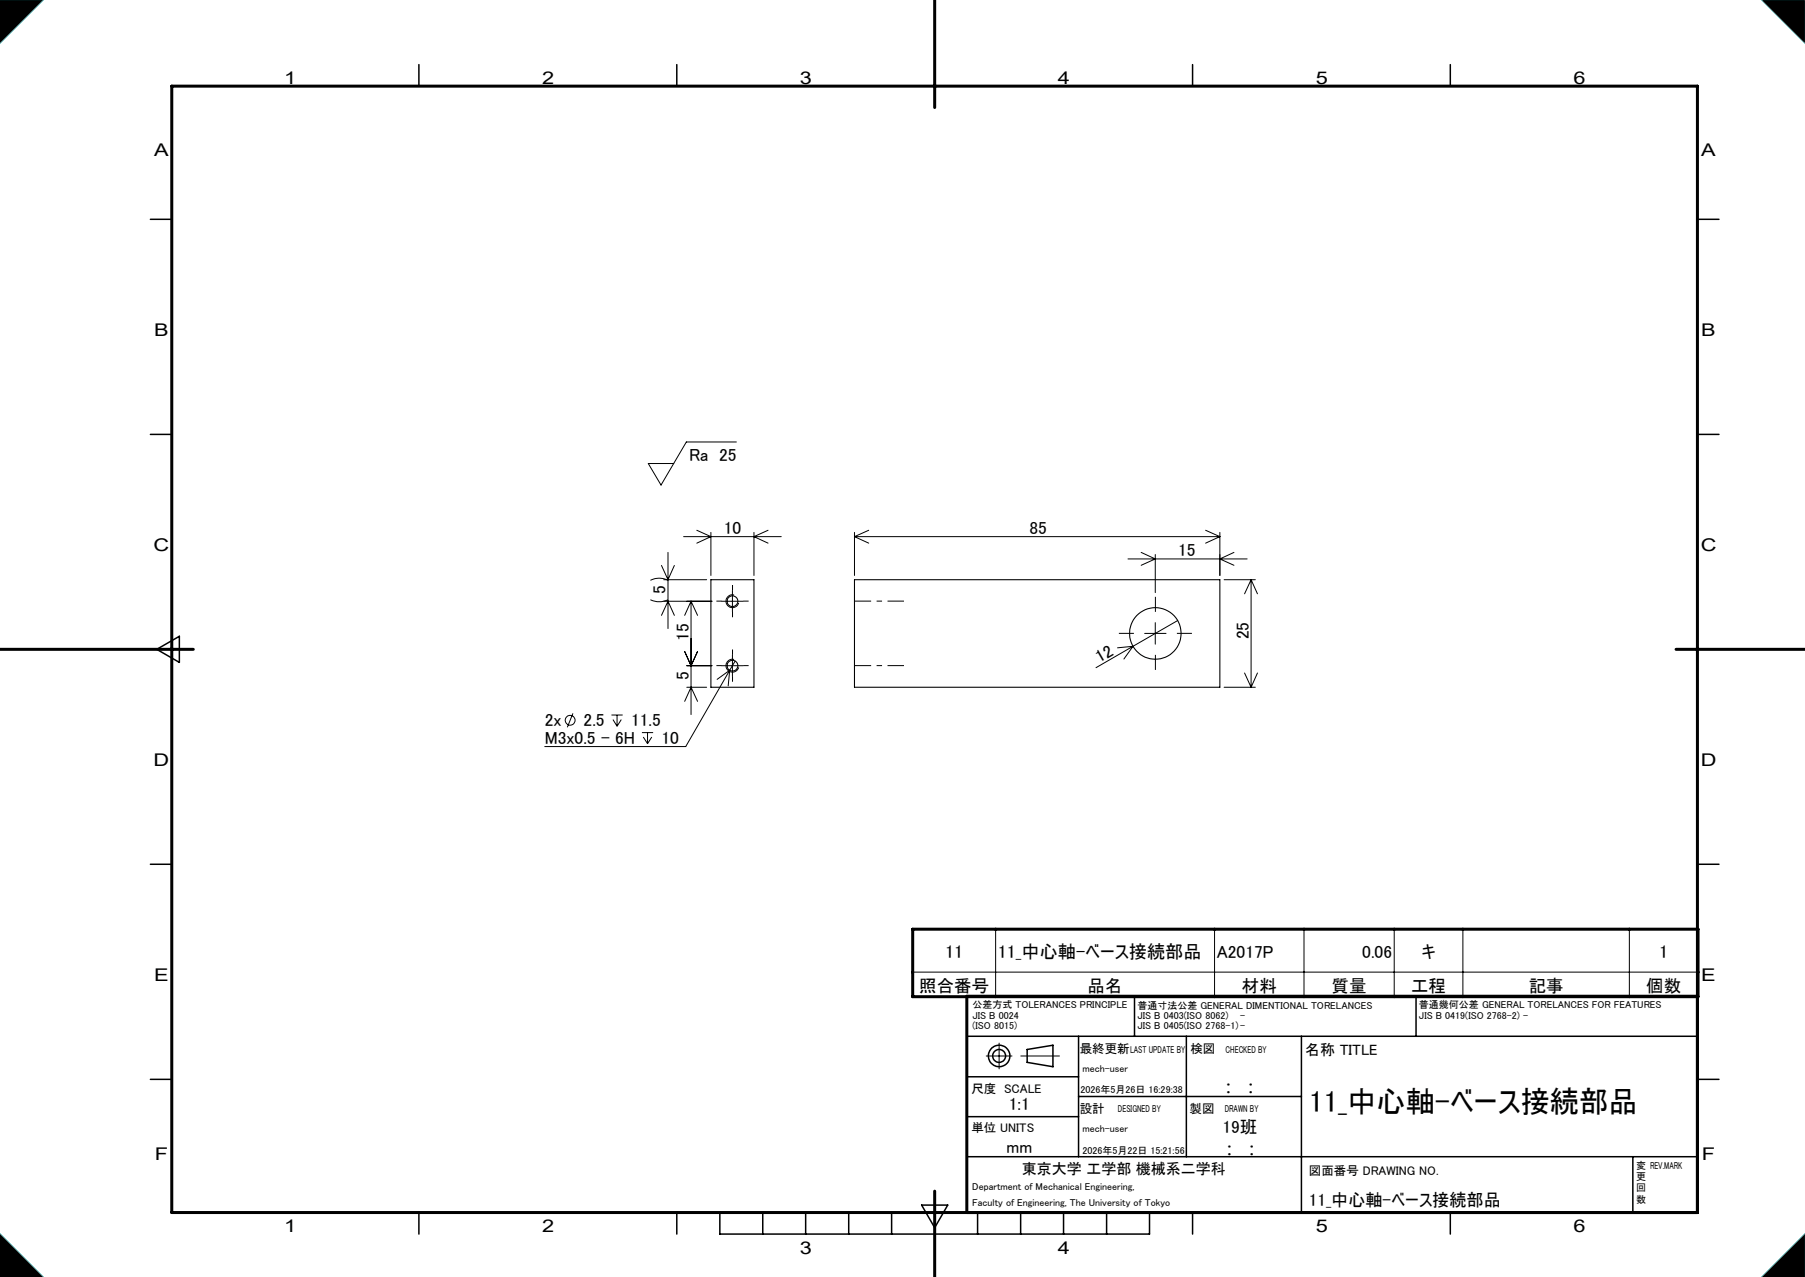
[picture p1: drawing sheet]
<svg xmlns="http://www.w3.org/2000/svg" width="420mm" height="297mm" viewBox="0 0 420 297" stroke-linecap="round" stroke-linejoin="round" font-family="sans-serif">
<g fill="none" stroke="#000" stroke-width=".25">
<path d="M165.4 134.8h10v25h-10zM198.8 134.8h85v25h-85z"/>
<circle cx="170.4" cy="139.8" r="1.25"/>
<circle cx="170.4" cy="154.8" r="1.25"/>
<circle cx="268.8" cy="147.3" r="6"/>
</g>
<g fill="none" stroke="#000" stroke-width=".35">
<path d="M97.5 15v5M157.5 15v5M277.5 15v5M337.5 15v5M35 51h5M395 51h5M35 101h5M395 101h5M36.5 151l5.2-3v6.1zM35 201h5M395 201h5M264 231.7v9.3"/>
<path d="M329.5 231.7v9.3M35 251h5M225 241h170M225 250.4h26M225 259.7h26M245 248.1v-5l-6 1v3l6 1M251 241v28M251 255h51.8M276 241v28M302.8 241v41M395 251h5M225 269h170"/>
<path d="M379.9 269v13M97.5 282v5M157.5 282v5M167.5 282v5h100v-5M177.5 282v5M187.5 282v5M197.5 282v5M207.5 282v5M214.5 280.3h6l-3 5.2zM227.5 282v5M237.5 282v5M247.5 282v5"/>
<path d="M257.5 282v5M277.5 282v5M337.5 282v5"/>
<circle cx="232.5" cy="245.6" r="2.5"/>
<circle cx="232.5" cy="245.6" r="1.5"/>
</g>
<g fill="none" stroke="#000" stroke-width=".23">
<path d="M0 0h10l-10 10zM410 0h10v10zM171.3 102.8h-11.6l-5.9 10-3-5h6M151.3 139.5l.4 .1a4.8 4.8 0 0 0 3.7-.1M151.3 135a4.5 4.5 0 0 1 4.1 0M153.9 131.5l1.5 3.3 1.5-3.3M154.4 139.8h11.3M154.4 134.8h10M155.4 128.5v17.7M159.1 124.8h22.7M160.8 139.8v26.4M160.8 139.8l1.5 3.3"/>
<path d="M160.8 139.8l-1.5 3.3M162.1 123.3l3.3 1.5-3.3 1.5M165.4 123.8v10M167.9 139.8h5M170.4 137.3v5M170.8 138.4a1.5 1.5 0 0 0-1.8 1 1.5 1.5 0 0 0 1 1.9 1.5 1.5 0 0 0 1.9-1.1M175.4 123.8v10M178.7 123.3l-3.3 1.5 3.3 1.5M198.8 124.8h85M198.8 123.8v10M198.8 124.8l3.3 1.5M202.1 123.3l-3.3 1.5"/>
<path d="M262.5 130h27.7M265.5 128.5l3.3 1.5-3.3 1.5M268.8 129v8.8M280.5 123.3l3.3 1.5M283.8 123.8v10M283.8 124.8l-3.3 1.5M284.8 134.8h7.3M287.1 128.5l-3.3 1.5 3.3 1.5M291.1 134.8v25M291.1 134.8l1.5 3.3M291.1 134.8l-1.5 3.3M153.9 143.1l1.5-3.3 1.5 3.3"/>
<path d="M159.3 151.5l1.5 3.3 1.5-3.3M159.8 159.8h4.6M159.8 154.8h5.9M167.9 154.8h5M169.8 155.9l-10.2 17.7h-32.8M169.8 155.9l-2.9 2.1M169.8 155.9l-.4 3.6M170.4 152.3v5M170.8 153.4a1.5 1.5 0 0 0-1.8 1 1.5 1.5 0 0 0 1 1.9 1.5 1.5 0 0 0 1.9-1.1M171.1 153.7l-1.3 2.2M263.6 150.3l-8.6 5M263.6 150.3l-3.6 .4"/>
<path d="M263.6 150.3l-2.1 3M266.3 147.3h5M268.8 144.8v5M274 144.3l-10.4 6M284.8 159.8h7.3M289.6 156.5l1.5 3.3M292.6 156.5l-1.5 3.3M133.3 165.9l-1.3 3.3M142.3 166.3h2.6M142.6 167.4l1 1.5M143.6 166.3v2.6M144.6 167.4l-1 1.5"/>
<path d="M149.4 170.4h2.6M149.7 171.4l1 1.6M150.7 170.4v2.6M151.7 171.4l-1 1.6M159.3 163.1l1.5-3.3 1.5 3.3M231.7 216.1v15.7M282.6 216.1v15.7M303.4 216.1v15.7M324.4 216.1v15.7M340.4 216.1v15.7M379.1 216.1v15.7M212.4 226.1h182.7"/>
<path d="M229.5 245.6h6M232.5 242.6v6M237.5 245.6h9M0 287l10 10h-10zM410 297l10-10v10z"/>
<circle cx="132.7" cy="167.5" r="1.15"/>
</g>
<path d="M217.5 0v25M40 20h355v262h-355zM0 151h45M390 151h30M212.4 216.1h182.7v15.7h-182.7zM395 231.7h-170v50.3M217.5 277v20" fill="none" stroke="#000" stroke-width=".7"/>
<path d="M0 0h10l-10 10zM410 0h10v10zM0 287l10 10h-10zM410 297l10-10v10z" fill="none" stroke="#0ff" stroke-width=".23"/>
<path d="M0 0v10l10-10zM410 0l10 10v-10zM410 297h10v-10zM0 287v10h10z" fill-rule="evenodd" fill="#000"/>
<path d="M167.9 139.8h-1.2M170.4 137.3v-1.2M172.9 139.8h1.3M167.9 154.8h-1.2M170.4 152.3v-1.2M170.4 157.3v1.3M170.4 142.3v1.3M172.9 154.8h1.3M263.8 147.3h-3.5M268.8 142.3v-3.5M268.8 152.3v3.5M273.8 147.3h3.5" fill="none" stroke="#000" stroke-width=".23" stroke-dasharray="30.5 1.3 1.3 1.3" stroke-linecap="butt"/>
<path d="M198.9 139.8h11.4M198.9 154.8h11.4" fill="none" stroke="#000" stroke-width=".23" stroke-dasharray="30.5 1.3 1.3 1.3" stroke-dashoffset="26.6" stroke-linecap="butt"/>
<text font-size="7" x="304.6" y="258.7">11_中心軸-ベース接続部品</text>
<g font-size="4.2">
<text x="219.9" y="222.9">11</text>
<text x="232.2" y="222.9">11_中心軸-ベース接続部品</text>
<text x="386.1" y="222.9">1</text>
</g>
<g font-size="4.1">
<text x="66.1" y="19.6">1</text>
<text x="126.1" y="19.6">2</text>
<text x="186.1" y="19.6">3</text>
<text x="246.1" y="19.6">4</text>
<text x="306.1" y="19.6">5</text>
<text x="366.1" y="19.6">6</text>
<text x="35.9" y="36.3">A</text>
<text x="395.9" y="36.3">A</text>
<text x="35.9" y="78.1">B</text>
<text x="395.9" y="78.1">B</text>
<text x="160.4" y="107.2">Ra 25</text>
<text x="168.4" y="124.2">10</text>
<text x="239.6" y="124.2">85</text>
<text x="35.8" y="128.1">C</text>
<text x="274.1" y="129.4">15</text>
<text x="395.8" y="128.1">C</text>
<text x="154.9" y="138.2" transform="rotate(-90 154.9 138.2)">5</text>
<text x="160.3" y="149" transform="rotate(-90 160.3 149)">15</text>
<text x="290.5" y="148.7" transform="rotate(-90 290.5 148.7)">25</text>
<text x="255.9" y="154.2" transform="rotate(-30 255.9 154.2)">12</text>
<text x="160.3" y="158.1" transform="rotate(-90 160.3 158.1)">5</text>
<text x="126.8" y="169">2x</text>
<text x="126.8" y="173">M3x0.5 - 6H</text>
<text x="135.8" y="169">2.5</text>
<text x="146.9" y="169">11.5</text>
<text x="153.9" y="173">10</text>
<text x="35.8" y="178.1">D</text>
<text x="395.8" y="178.1">D</text>
<text x="283.1" y="222.8">A2017P</text>
<text x="317" y="222.8">0.06</text>
<text x="330.8" y="222.8">キ</text>
<text x="35.9" y="228.1">E</text>
<text x="213.9" y="230.6">照合番号</text>
<text x="253.1" y="230.6">品名</text>
<text x="289" y="230.6">材料</text>
<text x="309.9" y="230.6">質量</text>
<text x="328.4" y="230.6">工程</text>
<text x="355.7" y="230.6">記事</text>
<text x="383.1" y="230.6">個数</text>
<text x="395.9" y="228.1">E</text>
<text x="285.2" y="254.2">:</text>
<text x="290.4" y="254.2">:</text>
<text x="234.7" y="258.2">1:1</text>
<text x="284.4" y="263.5">19班</text>
<text x="36" y="269.8">F</text>
<text x="234.2" y="268.3">mm</text>
<text x="285.4" y="268.7">:</text>
<text x="290.6" y="268.7">:</text>
<text x="396" y="269.8">F</text>
<text x="304.6" y="280.5">11_中心軸-ベース接続部品</text>
<text x="66.1" y="286.6">1</text>
<text x="126.1" y="286.6">2</text>
<text x="306.1" y="286.6">5</text>
<text x="366.1" y="286.6">6</text>
<text x="186.1" y="291.6">3</text>
<text x="246.1" y="291.6">4</text>
</g>
<g font-size="3.5">
<text x="303.7" y="245.4">名称 TITLE</text>
<text x="237.7" y="273">東京大学 工学部 機械系二学科</text>
</g>
<g font-size="2.9">
<text x="251.3" y="244.9">最終更新</text>
<text x="277" y="244.9">検図</text>
<text x="226" y="254.1">尺度 SCALE</text>
<text x="226" y="263.2">単位 UNITS</text>
<text x="251.3" y="258.7">設計</text>
<text x="276.8" y="258.8">製図</text>
<text x="304.6" y="273.3">図面番号 DRAWING NO.</text>
</g>
<g font-size="2.3">
<text x="226.3" y="234.5">公差方式 TOLERANCES PRINCIPLE</text>
<text x="226.3" y="236.9">JIS B 0024</text>
<text x="226.3" y="239.3">(ISO 8015)</text>
<text x="264.7" y="234.6">普通寸法公差 GENERAL DIMENTIONAL TORELANCES</text>
<text x="264.7" y="237">JIS B 0403(ISO 8062)</text>
<text x="264.7" y="239.4">JIS B 0405(ISO 2768-1)-</text>
<text x="288.6" y="237">-</text>
<text x="330.2" y="234.5">普通幾何公差 GENERAL TORELANCES FOR FEATURES</text>
<text x="330.2" y="236.9">JIS B 0419(ISO 2768-2) -</text>
<text x="263" y="244.9">LAST UPDATE BY</text>
<text x="285.2" y="244.8">CHECKED BY</text>
<text x="251.9" y="249.4">mech-user</text>
<text x="251.4" y="254.1">2026年5月26日 16:29:38</text>
<text x="251.9" y="263.3">mech-user</text>
<text x="260.1" y="258.7">DESIGNED BY</text>
<text x="285" y="258.7">DRAWN BY</text>
<text x="251.9" y="268.3">2026年5月22日 15:21:56</text>
<text x="380.7" y="274.4">更</text>
<text x="380.7" y="271.8">変 REV.MARK</text>
<text x="226.2" y="280.5">Faculty of Engineering, The University of Tokyo</text>
<text x="226.2" y="276.8">Department of Mechanical Engineering,</text>
<text x="380.7" y="279.7">数</text>
<text x="380.7" y="277.1">回</text>
</g>
</svg>
